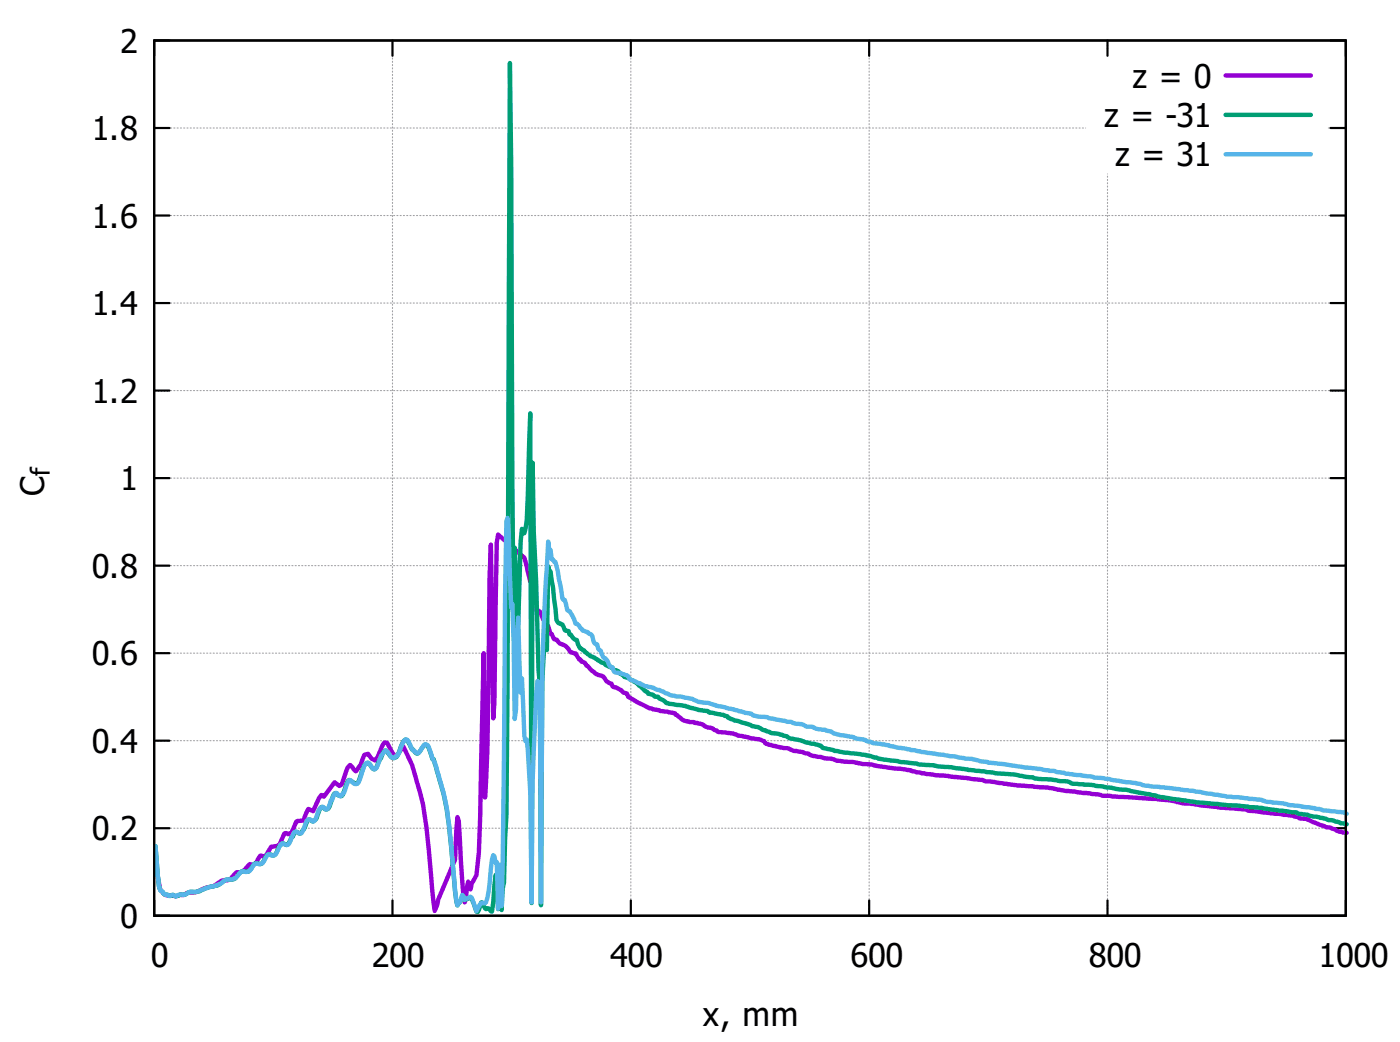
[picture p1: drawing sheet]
<svg xmlns="http://www.w3.org/2000/svg" width="226mm" height="168mm" viewBox="0 0 226 168" stroke-linecap="round" stroke-linejoin="round" font-family="sans-serif">
<g fill="none" stroke="#a0a0a4" stroke-width=".18" stroke-dasharray=".2 .4">
<path d="M24.9 6.5h192.1M178.6 9v-2.5M24.9 34.7h192.1M24.9 20.6h150.2M214.2 20.6h2.8M24.9 48.8h192.1M24.9 77h192.1M24.9 62.9h192.1M24.9 91.2h192.1M24.9 119.4h192.1M24.9 105.3h192.1M24.9 133.5h192.1"/>
<path d="M24.9 147.6h192.1M24.9 147.6v-141.1M63.3 147.6v-141.1M101.7 147.6v-141.1M140.2 147.6v-141.1M178.6 147.6v-119.6M217 147.6v-141.1"/>
</g>
<g fill="none" stroke="#000" stroke-width=".35">
<path d="M24.9 6.5h192.1v141.1h-192.1zM27.3 6.5h-2.4v2.5M63.3 6.5v2.5M101.7 6.5v2.5M140.2 6.5v2.5M178.6 6.5v2.5M214.6 6.5h2.4v2.5M24.9 34.7h2.4M24.9 20.6h2.4M214.6 34.7h2.4M214.6 20.6h2.4M24.9 48.8h2.4"/>
<path d="M214.6 48.8h2.4M24.9 77h2.4M24.9 62.9h2.4M214.6 77h2.4M214.6 62.9h2.4M24.9 91.2h2.4M214.6 91.2h2.4M24.9 119.4h2.4M24.9 105.3h2.4M214.6 119.4h2.4M214.6 105.3h2.4M24.9 133.5h2.4"/>
<path d="M214.6 133.5h2.4M24.9 145.1v2.5h2.4M63.3 145.1v2.5M101.7 145.1v2.5M140.2 145.1v2.5M178.6 145.1v2.5M217 145.1v2.5h-2.4"/>
</g>
<path d="M197.6 12.2h13.8M217.2 134.2l-1.2-.2-1.5-.6-.6-.1-2.1-.8a2.73 2.73 0 0 0-2.1-.6 6.4 6.4 0 0 0-2.7-.6l-.8-.2-4.6-.4-.8-.3-4-.2-3.1-.4-1.2-.2a12.8 12.8 0 0 1-3.8-.6l-2.1-.3-8.7-.4-2.3-.5-3.7-.3-3-.6-4.9-.3-8.2-1.2-4.8-.5-3.1-.4-.8-.2-.2-.2-.9-.1-2.6-.3-2.8-.5-1.4-.1-1.7-.3-2.5-.2-1-.3-1-.1-.5-.2-1.4-.2-.7-.4-2.4-.4-.9-.4-3.1-.6-.6-.2-.2-.4-.7-.2-3.3-.6a10.8 10.8 0 0 0-3.5-.7l-.1-.2-.4-.1-.2-.2a2.99 2.99 0 0 1-1.8-.7l-1.1-.2-.2-.1h-.6a2.85 2.85 0 0 1-1.7-.8l-.4-.4h-.2l-.2-.3-1.1-.2-1.2-.1-.2-.1-1.5-.4-3.5-1.8-.2-.6a1.06 1.06 0 0 1-1-.5l-.7-.4-.6-.1-.2-.5-.8-.4a1.31 1.31 0 0 0-1.3-1 5.7 5.7 0 0 1-2.1-2l-.6-.2-.2-.3h-.2l-.6-1-.7-.1-.2-.3a1.99 1.99 0 0 0-1.6-1.2l-.6-.6-.3-.1-.4-.8h-.2l-.4-1.3-.4-.1-.2-.8-.2-.1-.4-.9a1.07 1.07 0 0 0-.7-.7l-.2-1.6-.2-.2-.2-2.4-.2-.3h-.2l-.9-3.9-4.3-3.8-.2 1.3-.4 25.8-.1 2.6-.4-28-.2 5.2-.4 27.8-.2 5.1-.2 2.6-.2-23.2-.6 26.3-.2 5.8-.4 3.6-.7 1.3-.2 1-.4-1.2-.4 2.9-.2 .4-.4-3.4-.5-9.7-.2-.6-.4 6.8-2.7 6.4-.2 .9-.4 1-.4-3.2a135.8 135.8 0 0 0-1.7-14.9l-1-3.4a20.5 20.5 0 0 0-1.9-4.9l-.4 .3-.6 .9-.3 .2-.4-.4-1-1.7-.4-.1-.4 .6-.7 1.9-.4 .4-.6-.2-.6-.8-.6 .2-.5 1.5-.8 1.1-.9-1-.4 .4-1 2.7-.4 .3-.7-.6-1.8 2.3-.4-.3-.4 .5-.9 2.1-.8-.3-.8 1.8-1.1 .2-.8 1.8-.6 .2-.3-.2-.3 .2-.7 1.7-.4 .2-1 .2-.9 1.6-.8-.2-.8 1.2-.3 .3-.6-.1-.8 .9-.7 .4h-.6l-1.2 1.2h-.7a2.72 2.72 0 0 0-1.8 1l-.4 .1a6.7 6.7 0 0 0-2.5 .9 2.92 2.92 0 0 0-2.1 .5 1.11 1.11 0 0 0-1.1 .2l-.6-.2-.2 .1a1.4 1.4 0 0 1-1.6-.8l-.2-.2-.3-2.1" fill="none" stroke="#9400d3" stroke-width=".71"/>
<path d="M197.6 18.5h13.8M217.2 132.8l-.4-.1h-.6l-.2-.2-.9-.3-1-.1-.8-.3-1.5-.2-1-.3-1.3-.1-.6-.3-4.4-.5-1-.2-10.6-.9-5.8-.8-.7-.3-2.7-.4-2.1-.5-1.6-.1-.7-.3-2.5-.2-.4-.2-3.5-.2a3.7 3.7 0 0 0-2.1-.4l-1.4-.3-2.5-.1-.4-.2-.9-.1-2.1-.4-2.9-.2-2-.3-2.5-.2-2.6-.5-2.2-.1-.7-.2-2.3-.1-.6-.2-2.3-.2-.6-.2-3.1-.3-.4-.2h-.4l-1.3-.4-5-.7-.2-.1-1.7-.4a.83 .83 0 0 0-.8-.5l-1.9-.4-1.4-.4-1.1-.2-.6-.3-1.5-.5a9.6 9.6 0 0 1-3.3-1.1l-.8-.1-.7-.4-2.2-.5-.9-.4-.2-.3h-.4l-.2-.2-2.3-.3-.2-.3-1.5-.2-2.2-.6-1.9-.3a2.96 2.96 0 0 1-1.9-.8l-.4-.1-.2-.3-.6-.1-.2-.2-.7-.2-.2-.3-.4-.1a7.4 7.4 0 0 0-3.1-2.3h-.2l-.2-.2-.6-.4-.1-.3-.4-.2a.93 .93 0 0 1-.8-.5l-.4-.1-.7-.5-1-.4-.6-.5-.6-.2-.9-.7-.2-.3-.6-.3-.4-.7-.2-.7-.4-.1-.5-.7h-.2l-.2-.6-.6-.1-.2-.5a.99 .99 0 0 0-.8-.6l-.4-.6-.5-5.3-.4-2.5-.2-.2-.2-.6-.2 13.5-.2-2.4-.2 .8-.3 6.7-.3 36-.1-35.5-.2-2.4-.4-14.2-.4-8.1-.2-11.1-.2 70.9-.2-78.9-.6 17.3-.3 2h-.3l-.1-.7-.2 2.1-.4 13.3-.2 .7-.2-9.1-.2-3.9-.2 13.6-.2-25-.2-49.9-.2-16.8-.4 100.7-.1 20.5-.4 10.8-.2 1-.2 3.5-.2-4-.2 .9-.2 2.9-.2-4.8-.2-.7-.6 5.9h-.1l-.4-.5-.4 .1-.2-.1-.4-.9-.2-.1-.4 1.3-.2 .3-.2-.1-.7-2-.2-.3-1 .5-.4-.8-.2 .8-.5 .8-.4-2.3-.2-2.1a87.9 87.9 0 0 0-1.7-13.7l-1.6-5.5h-.2l-.2-.6a2.77 2.77 0 0 0-.7-1.6 .72 .72 0 0 0-.8 .5 1.18 1.18 0 0 1-.8 .8l-.6-.6h-.1l-.8-1.5-.2-.1-.4 .2-.6 1.3a2.24 2.24 0 0 1-.7 1.4 .61 .61 0 0 1-1-.4l-.6-.7h-.2l-1.5 2.9a.75 .75 0 0 1-.8-.6l-.4-.4a1.51 1.51 0 0 0-.9 1.4l-.6 1.7-.2 .3a.67 .67 0 0 1-.8-.3l-.3-.3h-.3l-.1 .2-.8 2.1a.52 .52 0 0 1-.5 .3 .52 .52 0 0 1-.5-.4l-.2-.1-.1 .1-.4 .8a2.69 2.69 0 0 1-.8 1.7 .63 .63 0 0 1-.8-.4h-.2l-.2 .3-.4 1a1.31 1.31 0 0 1-.7 1.1l-.6-.3h-.2l-.6 1.3-.5 .8-.3 .2-.3-.3h-.4l-.4 .7-.2 .1a2.05 2.05 0 0 1-.8 1.3l-.5-.3-.2 .1a1.4 1.4 0 0 0-.8 1.1l-.4 .7a.69 .69 0 0 1-.8-.1h-.3l-.4 .5a1.19 1.19 0 0 1-1 1.1l-.6-.2-.5 .6a1.07 1.07 0 0 1-1 .8l-.4-.1a1.37 1.37 0 0 0-1.1 .9 1.89 1.89 0 0 1-1.8 .5l-.4 .2a3.3 3.3 0 0 1-2.3 1l-1.1 .4a3.1 3.1 0 0 1-2 .3l-.9 .5h-.2a.55 .55 0 0 0-.8 .2 .63 .63 0 0 1-.7-.2l-.4 .1a1.87 1.87 0 0 1-1.6-.7l-.2-.2-.2-.6-.5-6.4" fill="none" stroke="#009e73" stroke-width=".71"/>
<path d="M197.6 24.9h13.8M217.2 131.1l-.4-.2-3.3-.3-.8-.2h-.5l-.2-.2-4.2-.5-1-.2-2.3-.3a8.9 8.9 0 0 0-3.1-.5l-1.9-.2a10 10 0 0 1-3.1-.4l-1.9-.2-2.1-.5-7.6-.8-1.7-.4-1.5-.1-2.7-.6-2.3-.2-.4-.2-4.3-.4-.3-.2-1.2-.1-.4-.2h-.7l-1.6-.3-2.3-.2-3.5-.6-2.5-.2-.2-.1-1.1-.1-1.4-.4h-.9l-1.8-.4-5.3-.7-4.1-.7-1.2-.3-.1-.1-2.4-.3a10.2 10.2 0 0 0-3-.8l-.2-.2-3.1-.6-.6-.3-1-.3-1.3-.1a2.86 2.86 0 0 0-1.7-.4 4.1 4.1 0 0 0-2-.6l-.3-.1-3.7-.6-.4-.2-1.7-.2a.72 .72 0 0 1-.8-.4l-.9-.1-2-.6-2.5-.5a7.3 7.3 0 0 0-3-.7 8.4 8.4 0 0 0-3.7-.9l-.8-.1-1.9-.9-.4-.1-.6-.3-.5-.1a2.22 2.22 0 0 1-1.6-.6h-.4l-.7-.4a.79 .79 0 0 1-.8-.7l-1.2-.5-.9-.1-.2-.2-.2-.6-.4-.2-.2-.3a1.15 1.15 0 0 0-.7-1l-.4-.6-.2-.7-.4-.2-.2-.8-.4-.1-.2-.4-.2-.8-.2-.3-.3-.1-.2-.3-.8-.2-.4-.4a1.07 1.07 0 0 0-.8-.7l-.2-.6-.7-1.4-.4-.2-.4-1.6h-.2l-.2-.2-.7-4.5-.4-1.4-.2-.1-.2-.3-.2-.1-.2-1.4-.2-.2-.2-1.2-.6 10.1-.3 10-.3 38-.1-35.2-.4-.5-.2 2.3-.6 13.8-.2 19.6-.2-17.8-.4-6.6-.2-1.8-.2 .2-.1-.8-.4-9.3-.2 2.3-.4-12.1-.2 3.6-.2 11.2-.2 1.6-.2-12.5-.2-6.1-.2 .7-.3-11.7-.3-2.8-.1 .5-.2 11.7-.2 25.7-.4 24.6-.2-5-.2-1.7-.2 7.1-.2-7.5-.2 .2-.2-1.1-.1-.2-.3 .7-.7 6.2-.2 .7-.2 .2-.4-.1a.99 .99 0 0 0-.8 .9l-.2 .5-.7-2.2-.2-.2-1 .5-.4-.8-.2 .9-.5 .8-.4-2.5-.2-2.2a86.5 86.5 0 0 0-1.7-13.7l-.4-1.3a23.4 23.4 0 0 0-1.6-4.7l-.5-1.4-.4-.2-.6 .7a.89 .89 0 0 1-.8 .8l-.3-.4h-.3l-.9-1.8h-.2l-.4 .3-1 2.2h-.1l-.4 .5-.4-.2-.8-1h-.2l-.2 .1-.1 .2a2.43 2.43 0 0 0-.8 1.6l-.4 .9-.2 .1h-.2l-.4-.4a.6 .6 0 0 0-.9-.4l-1.2 3a.68 .68 0 0 1-1.2-.3l-.1-.1-.3 .1-.7 2h-.2l-.2 .4-.2 .1h-.2l-.4-.5h-.2l-.1 .2-.4 .9-.2 .1-.6 1.4-.4-.1-.4-.3a1.26 1.26 0 0 0-.8 1 1.67 1.67 0 0 1-.7 1.4l-.4-.3h-.4a3.1 3.1 0 0 0-.8 1.6l-.3 .6-.4-.1a.67 .67 0 0 0-.8 0l-.4 .9a1.1 1.1 0 0 1-.8 1.1l-.7-.3-.2 .1-1 1.8-.4 .1-.5-.2h-.2l-.4 .7a1.09 1.09 0 0 1-1.6 .7l-.9 1.2-.6 .2-.4-.1a1.52 1.52 0 0 0-1.1 .9 2.35 2.35 0 0 1-1.8 .5 6 6 0 0 1-3 1.3l-.8 .3a2.84 2.84 0 0 1-2 .3l-.9 .5h-1a.46 .46 0 0 1-.7 0l-.4 .1a1.87 1.87 0 0 1-1.6-.7l-.2-.2-.2-.6-.5-6.4" fill="none" stroke="#56b4e9" stroke-width=".71"/>
<g font-size="5.3">
<text x="19.4" y="8.5">2</text>
<text x="182.7" y="14.1">z = 0</text>
<text x="14.8" y="22.6">1.8</text>
<text x="178.1" y="20.5">z = -31</text>
<text x="179.8" y="26.8">z = 31</text>
<text x="14.8" y="36.7">1.6</text>
<text x="14.8" y="50.8">1.4</text>
<text x="14.8" y="64.9">1.2</text>
<text x="7.1" y="79.9" transform="rotate(-90 7.1 79.9)">C</text>
<text x="19.4" y="79">1</text>
<text x="14.8" y="93.1">0.8</text>
<text x="14.8" y="107.2">0.6</text>
<text x="14.8" y="121.3">0.4</text>
<text x="14.8" y="135.4">0.2</text>
<text x="19.4" y="149.5">0</text>
<text x="24.3" y="155.9">0</text>
<text x="59.9" y="155.9">200</text>
<text x="98.4" y="155.9">400</text>
<text x="137.2" y="155.9">600</text>
<text x="175.6" y="155.9">800</text>
<text x="212.6" y="155.9">1000</text>
<text x="113.4" y="165.4">x, mm</text>
</g>
<text font-size="4.2" x="8.1" y="76.7" transform="rotate(-90 8.1 76.7)">f</text>
</svg>
